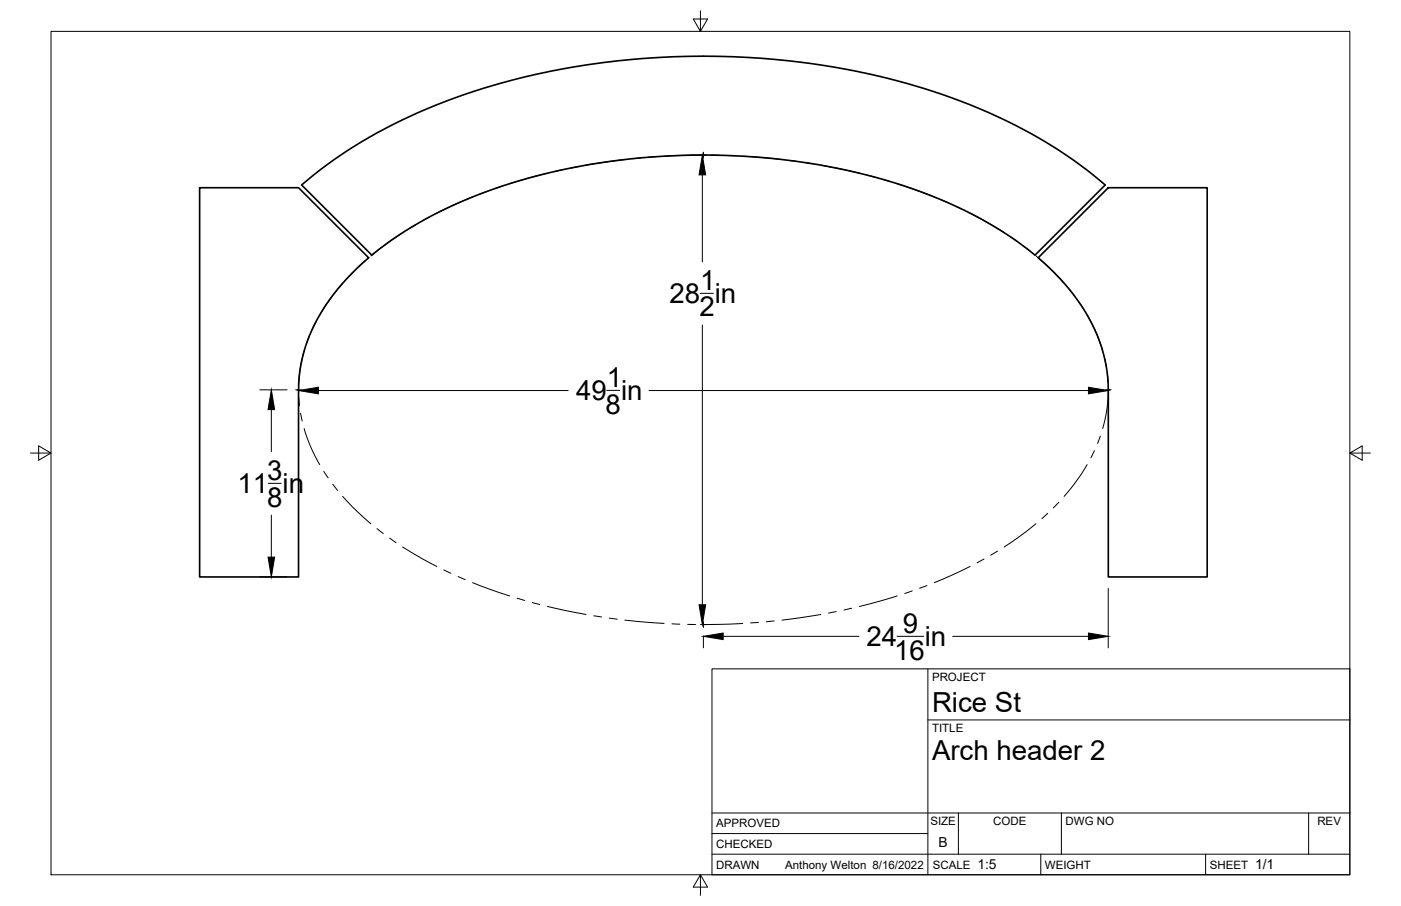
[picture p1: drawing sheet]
<svg xmlns="http://www.w3.org/2000/svg" width="432mm" height="279mm" viewBox="0 0 432 279" stroke-linecap="round" stroke-linejoin="round" font-family="sans-serif">
<!-- layer: Visible -->
<path d="M61.5 57.9h30.5l21.6 21.6a60.7 60.7 0 0 0-20.1 29.5l-1.1 5.6-.4 5.6v57.7h-30.5zM93 57a158.4 158.4 0 0 1 60.9-31.2l11.3-2.9 11.5-2.2 9.7-1.5 10.8-1.1 10.8-.6 12.1-.1 10.9 .3 11.9 1 9.7 1.3 11.6 2 11.4 2.7 12.1 3.5 10.7 3.9 7.5 3.1 10.7 5.4 7.7 4.4a131.9 131.9 0 0 1 16.3 12l-21.6 21.7a131.4 131.4 0 0 0-48.9-24 206.3 206.3 0 0 0-118 3.6 122.4 122.4 0 0 0-37.5 20.4zM320 79.5l21.6-21.6h30.5v120h-30.5v-57.7a49.5 49.5 0 0 0-13.4-32.6l-4.7-4.9z" fill="none" stroke="#000" stroke-width=".51"/>
<!-- layer: Reference -->
<g fill="none" stroke="#000" stroke-width=".31">
<path d="M150.2 59l-2.3 .9M154.7 57.4l-2.2 .8M168.7 53.4l-11.6 3.3M173.5 52.3l-2.4 .6M178.2 51.4l-2.3 .4M192.6 49.2l-12 1.7M197.4 48.7l-2.4 .2M202.3 48.3l-2.5 .2M215.9 47.8h1.8M216.8 47.8l-12.1 .4M216.8 46.9v1.8M219.2 47.8l2.5 .1"/>
<path d="M224.1 47.9l2.4 .1M228.9 48.2l12.1 1M243.4 49.5l2.4 .3M248.2 50.1l2.4 .4M253 50.9l11.9 2.5M267.2 54l2.4 .6M271.9 55.3l2.3 .6M276.5 56.7l11.5 4M124.1 71.8l-4.7 3.2-5.1 3.9M128.2 69.2l-2 1.3M132.5 66.9l-2.2 1.1M145.6 60.7l-11 5"/>
<path d="M290.2 61.7l2.2 .9M294.6 63.6l2.2 1.1M299 65.7l4.3 2.3 6.2 3.8M311.5 73.1l2 1.4M315.5 75.9l1.9 1.5M319.3 78.9l4.2 3.8 4.5 4.7M97.4 99.3l-1.1 2.2M105.6 87.4l-4.2 5.3-2.9 4.5M108.9 83.8l-1.6 1.8M112.5 80.5l-1.8 1.6M329.5 89.2l1.5 1.9M332.5 93.1l1.3 2"/>
<path d="M335.1 97.2l3.1 6.2 1.7 4.8M92 119.3v1.8M93.7 108.2l-1.3 6.4-.4 5.6M95.3 103.7l-.8 2.2M340.5 110.6l.5 2.4M341.3 115.4l.2 2.4M341.6 119.3v1.8M91.1 120.2h1.8M92.1 122.6l.2 2.5M92.6 127.4l.5 2.4M93.7 132.2l1.7 4.8 3.1 6.3M337.3 139l-1.1 2.2"/>
<path d="M339.1 134.5l-.8 2.3M340.7 120.2h1.8M341.6 120.2l-.4 5.7-1.3 6.3M341.6 120.2h.1M99.8 145.4l1.3 2M102.6 149.3l1.5 1.9M105.6 153.1l4.5 4.7 4.2 3.7M322.9 158.3l-1.8 1.6M326.3 154.9l-1.6 1.7M335.1 143.3l-2.9 4.4-4.2 5.4M116.2 163l1.9 1.5M120.1 165.9l2 1.4"/>
<path d="M124.1 168.7l6.2 3.7 4.3 2.3M136.8 175.8l2.2 1M141.2 177.8l2.2 1M145.6 179.7l11.5 4.1M299 174.7l-11 5M303.3 172.4l-2.2 1.2M307.4 170l-2 1.2M319.3 161.5l-5.1 4-4.7 3.2M159.4 184.5l2.3 .7M164 185.8l2.4 .6M168.7 187l11.9 2.5M183 189.9l2.4 .4"/>
<path d="M187.8 190.6l2.4 .3M192.6 191.2l12.1 1.1M207.1 192.4l2.4 .1M211.9 192.6h2.5M215.9 192.6h1.8M216.8 191.7v1.8M228.9 192.3l-12.1 .3M233.8 191.9l-2.5 .2M238.6 191.5l-2.4 .2M253 189.5l-12 1.7M257.7 188.6l-2.3 .5M262.5 187.6l-2.4 .5"/>
<path d="M276.5 183.8l-11.6 3.2M281.1 182.2l-2.3 .8M285.7 180.6l-2.3 .8"/>
</g>
<!-- layer: Border -->
<path d="M15.7 9.7h400.3v260.1h-400.3zM215.9 3.3v6.4l-2.2-3.8h4.4l-2.2 3.8M9.4 139.7h6.3l-3.8-2.2v4.4l3.8-2.2M416 139.7l3.8 2.2v-4.4l-3.8 2.2h6.4M215.9 269.8l2.2 3.8h-4.4l2.2-3.8v6.3" fill="none" stroke="#000" stroke-width=".31"/>
<!-- layer: Titleblock -->
<path d="M219.4 206.3h196.6v63.5h-196.6zM286 206.3v63.5M286 222h130M219.4 257.1h66.6M219.4 250.7h196.6M295.4 250.7v12.7M327.1 250.7v12.7M403.3 250.7v12.7M219.4 263.4h196.6M320.8 263.4v6.4M371.6 263.4v6.4" fill="none" stroke="#000" stroke-width=".31"/>
<!-- layer: Dimensions -->
<g fill="none" stroke="#000" stroke-width=".31">
<path d="M212.9 47.8h.3M216.5 53.9v26.9M215.8 90.5h4.1M216.5 100.2v86.3M80.1 120.2h8.4M83.6 126.3v13M92 123.8v.2M98.1 120.4h77M187 120.4h4M200 120.4h135.5M341.6 123.8v.2M82.7 149.1h4"/>
<path d="M83.6 158.9v12.9M80.1 177.9h8.4M212.9 192.6h.3M216.8 196.2v3.6M222.9 196.2h41.8M276.5 196.2h8.1M293.6 196.2h41.9M341.6 181.5v18.3"/>
</g>
<path d="M216.5 47.8l1 6.1h-2zM92 120.4l6.1-1v2.1zM335.5 119.4l6.1 1-6.1 1.1zM83.6 120.2l1 6.1h-2zM82.6 171.8h2l-1 6.1zM215.5 186.5h2l-1 6.1zM216.8 196.2l6.1-1v2.1zM335.5 195.2l6.1 1-6.1 1.1z" fill="#000" stroke="#000" stroke-width=".31"/>
<g font-size="8.5">
<text x="215.8" y="89.5">1</text>
<text x="206.4" y="93.5">28 in</text>
<text x="215.6" y="97.6">2</text>
<text x="187" y="119.4">1</text>
<text x="177.5" y="123.4">49 in</text>
<text x="186.7" y="127.6">8</text>
<text x="82.3" y="148">3</text>
<text x="73.2" y="152.1">11 in</text>
<text x="82.3" y="156.3">8</text>
<text x="278.2" y="195.2">9</text>
<text x="267" y="199.3">24</text>
<text x="275.6" y="203.5">16</text>
<text x="285.1" y="199.3">in</text>
<text x="287.3" y="219.5">Rice St</text>
<text x="287.3" y="234.5">Arch header 2</text>
</g>
<g font-size="4.3">
<text x="289.3" y="261.2">B</text>
<text x="301.2" y="268.1">1:5</text>
<text x="386.8" y="268.1">1/1</text>
</g>
<g font-size="3.5">
<text x="287.3" y="210.1">PROJECT</text>
<text x="287.3" y="225.8">TITLE</text>
<text x="220.7" y="255.2">APPROVED</text>
<text x="286.7" y="254.5">SIZE</text>
<text x="306.1" y="254.5">CODE</text>
<text x="328.4" y="254.5">DWG NO</text>
<text x="406" y="254.5">REV</text>
<text x="220.7" y="261.5">CHECKED</text>
<text x="220.7" y="267.9">DRAWN</text>
<text x="242" y="267.9">Anthony Welton 8/16/2022</text>
<text x="287.5" y="267.9">SCALE</text>
<text x="322.1" y="267.9">WEIGHT</text>
<text x="372.9" y="267.9">SHEET</text>
</g>
</svg>
